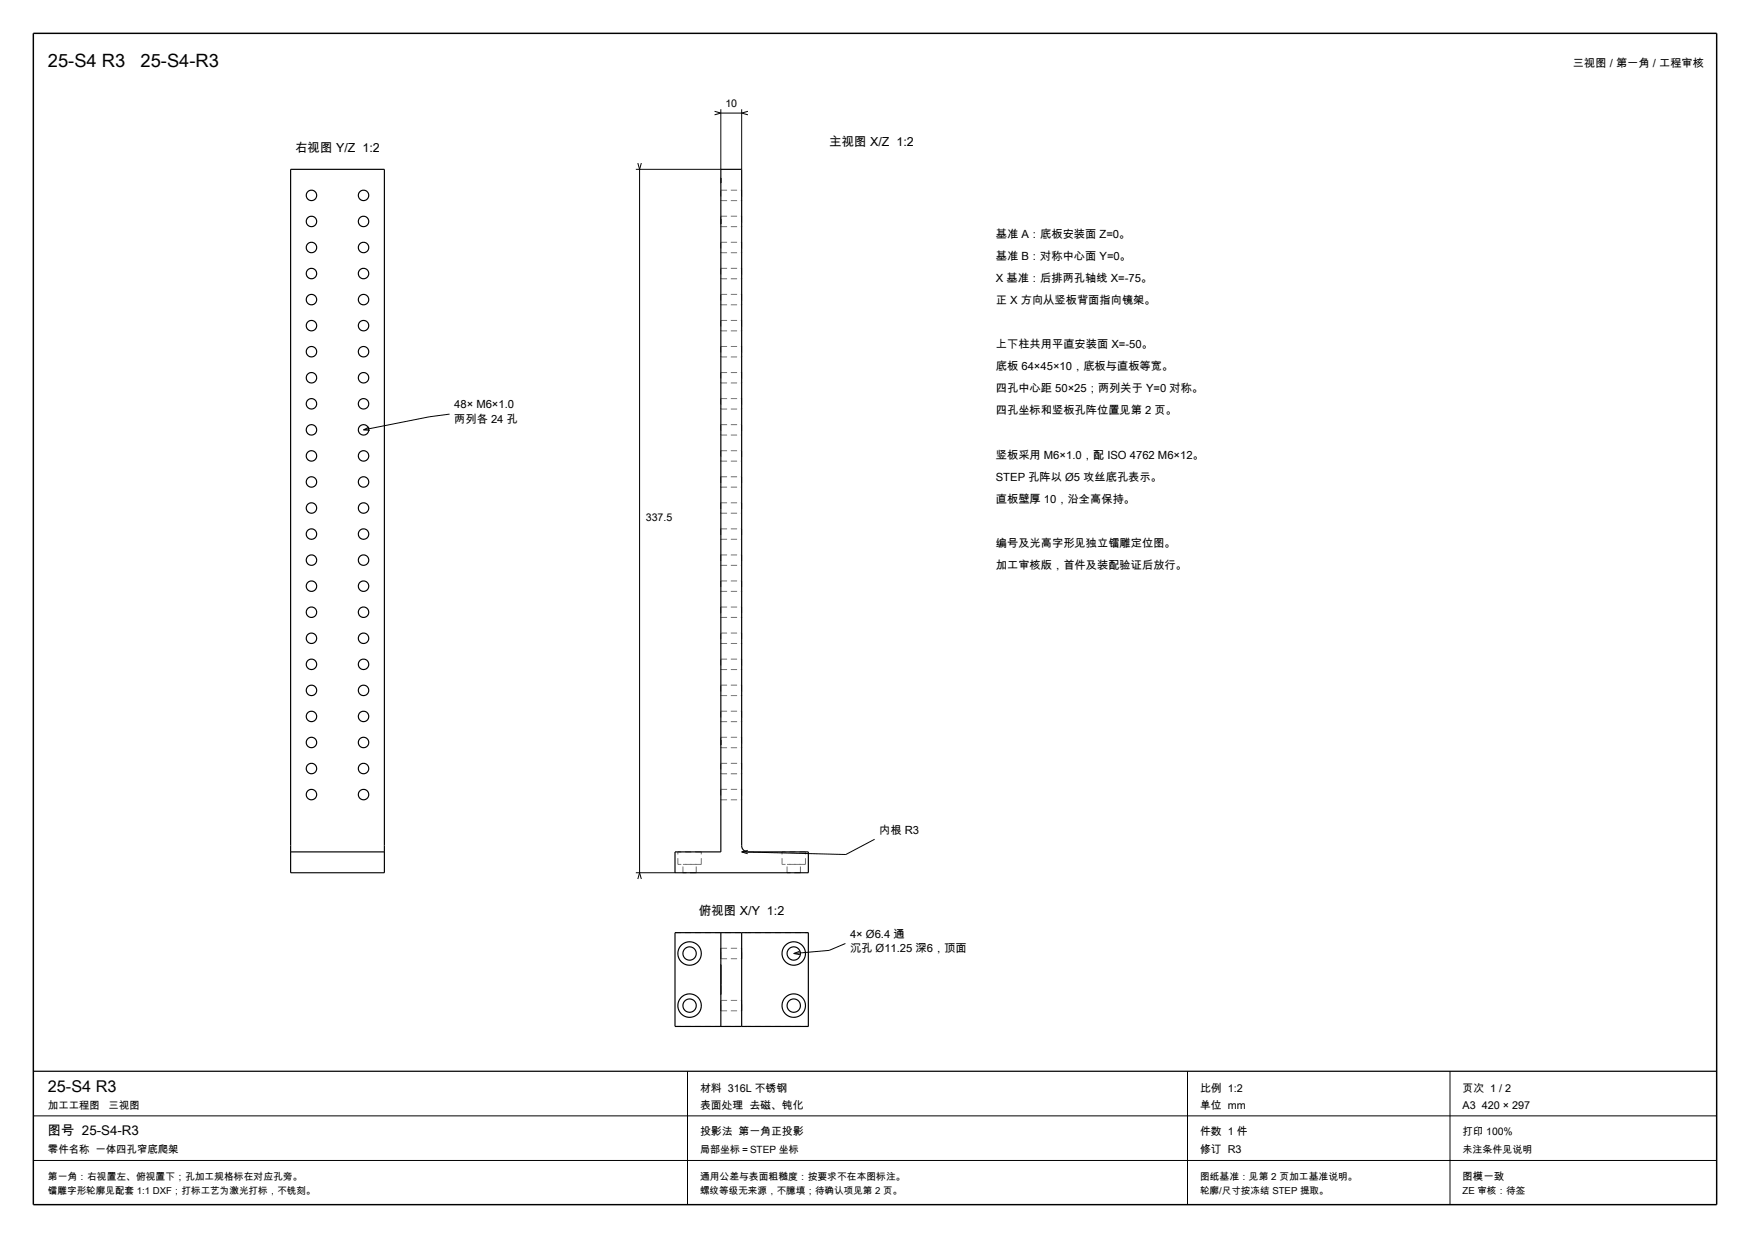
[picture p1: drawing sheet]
<svg xmlns="http://www.w3.org/2000/svg" width="420mm" height="297mm" viewBox="0 0 420 297" stroke-linecap="round" stroke-linejoin="round" font-family="sans-serif">
<path d="M8 8h404v281h-404z" fill="none" stroke="#000" stroke-width=".35"/>
<path d="M8 257h404" fill="none" stroke="#000" stroke-width=".3"/>
<g fill="none" stroke="#000" stroke-width=".28">
<path d="M173 40.6h5v162.5l.5 .9 .8 .4h14.7v5h-32v-5h11zM69.7 204.4v-163.8h22.6v163.8M69.7 204.4v5h22.6v-5M69.7 204.4h22.6M173 223.7v22.5M178 223.7h16v22.5h-16M178 223.7h-16v22.5h16M178 223.7v22.5"/>
<circle cx="74.7" cy="53.1" r="1.25"/>
<circle cx="74.7" cy="46.9" r="1.25"/>
<circle cx="74.7" cy="59.4" r="1.25"/>
<circle cx="87.3" cy="53.1" r="1.25"/>
<circle cx="87.3" cy="46.9" r="1.25"/>
<circle cx="87.3" cy="59.4" r="1.25"/>
<circle cx="74.7" cy="71.9" r="1.25"/>
<circle cx="74.7" cy="65.6" r="1.25"/>
<circle cx="74.7" cy="78.1" r="1.25"/>
<circle cx="87.2" cy="71.9" r="1.25"/>
<circle cx="87.3" cy="65.6" r="1.25"/>
<circle cx="87.3" cy="78.1" r="1.25"/>
<circle cx="74.7" cy="84.4" r="1.25"/>
<circle cx="74.7" cy="96.9" r="1.25"/>
<circle cx="74.7" cy="90.6" r="1.25"/>
<circle cx="87.3" cy="84.4" r="1.25"/>
<circle cx="87.3" cy="90.6" r="1.25"/>
<circle cx="87.3" cy="96.9" r="1.25"/>
<circle cx="74.7" cy="103.1" r="1.25"/>
<circle cx="74.7" cy="115.6" r="1.25"/>
<circle cx="74.7" cy="109.4" r="1.25"/>
<circle cx="87.3" cy="103.1" r="1.25"/>
<circle cx="87.3" cy="115.6" r="1.25"/>
<circle cx="87.3" cy="109.4" r="1.25"/>
<circle cx="74.7" cy="128.1" r="1.25"/>
<circle cx="74.7" cy="121.9" r="1.25"/>
<circle cx="74.7" cy="134.4" r="1.25"/>
<circle cx="87.3" cy="128.1" r="1.25"/>
<circle cx="87.3" cy="121.9" r="1.25"/>
<circle cx="87.3" cy="134.4" r="1.25"/>
<circle cx="74.7" cy="146.9" r="1.25"/>
<circle cx="74.7" cy="159.4" r="1.25"/>
<circle cx="74.7" cy="140.6" r="1.25"/>
<circle cx="74.7" cy="153.1" r="1.25"/>
<circle cx="87.3" cy="146.9" r="1.25"/>
<circle cx="87.3" cy="159.4" r="1.25"/>
<circle cx="87.3" cy="140.6" r="1.25"/>
<circle cx="87.3" cy="153.1" r="1.25"/>
<circle cx="74.7" cy="171.9" r="1.25"/>
<circle cx="74.7" cy="165.6" r="1.25"/>
<circle cx="74.8" cy="178.1" r="1.25"/>
<circle cx="87.3" cy="171.9" r="1.25"/>
<circle cx="87.3" cy="165.6" r="1.25"/>
<circle cx="87.3" cy="178.1" r="1.25"/>
<circle cx="74.7" cy="190.6" r="1.25"/>
<circle cx="74.7" cy="184.4" r="1.25"/>
<circle cx="87.3" cy="190.6" r="1.25"/>
<circle cx="87.3" cy="184.4" r="1.25"/>
<circle cx="165.5" cy="228.8" r="2.81"/>
<circle cx="165.5" cy="228.7" r="1.6"/>
<circle cx="190.5" cy="228.8" r="2.81"/>
<circle cx="190.5" cy="228.7" r="1.6"/>
<circle cx="165.5" cy="241.3" r="2.81"/>
<circle cx="165.5" cy="241.3" r="1.6"/>
<circle cx="190.5" cy="241.3" r="1.6"/>
<circle cx="190.5" cy="241.3" r="2.81"/>
</g>
<g fill="none" stroke="#737373" stroke-width=".24" stroke-dasharray="1.5 .9" stroke-linecap="butt">
<path d="M173 58.1v2.5M173 51.9v2.5M173 45.6v2.5M173 53.2v-.1M173 53.3v-.1M173 53.4v-.1M173 53.5v-.1M173 53.6v-.1M173 53.7v-.1M173 53.6v.1M173 53.5v.1M173 53.4v.1"/>
<path d="M173 53.3v.1M173 53.2v.1M173 53.1v.1M173 53v.1M173 52.9v.1M173 52.8v.1M173 52.7v.1M173 52.6v.1M173 52.7v-.1M173 52.8v-.1M173 52.9v-.1M173 53v-.1"/>
<path d="M173 53.1v-.1M173 53.2v-.6M173 43.7v.2M173 43.6v.1M173 43.5v.1M173 43.4v.1M173 43.3v.1M173 43.2v.1M173 43.1v.1M173 43v.1M173 42.9v.1M173 42.8v.1"/>
<path d="M173 42.9v-.1M173 43v-.1M173 43.1v-.1M173 43.2v-.1M173 43.3v-.1M173 43.4v-.1M173 43.5v-.1M173 43.6v-.1M173 43.7v-.1M173 43.8v-.1M173 43.9v-.1M173 43.8v.1"/>
<path d="M173 43.7v.1M173 42.9v.3M173 43.4v-.6M173 53.7v-1M173 53.2v-.2M173 43.9v-.3M173 42.8v.7M173 52.6v1.1M173 53.7v-.9M173 43.9v-1.1M173 43.4v.5M173 43.6v.3"/>
<path d="M173 53.5v.2M173 53.7v-.2M173 43.4v-.2M173 52.7v.3M173 58.1h5M173 51.9h5M173 45.6h5M173 43v.5M173 42.9v.4M173 54.4h5M173 48.1h5M173 52.6v.6"/>
<path d="M173 43.5v-.7M173 43.5v-.5M178 58.1v2.5M178 51.9v2.5M178 45.6v2.5M173 76.9v2.5M173 70.6v2.5M173 64.4v2.5M173 76.9h5M173 70.6h5M173 64.4h5M173 79.4h5"/>
<path d="M173 73.1h5M173 66.9h5M173 60.6h5M178 76.9v2.5M178 70.6v2.5M178 64.4v2.5M173 95.6v2.5M173 89.4v2.5M173 83.1v2.5M173 95.6h5M173 89.4h5M173 83.1h5"/>
<path d="M173 98.1h5M173 91.9h5M173 85.6h5M178 95.6v2.5M178 89.4v2.5M178 83.1v2.5M173 114.4v2.5M173 108.1v2.5M173 101.9v2.5M173 114.4h5M173 108.1h5M173 101.9h5"/>
<path d="M173 116.9h5M173 110.6h5M173 104.4h5M178 114.4v2.5M178 108.1v2.5M178 101.9v2.5M173 139.4v2.5M173 133.1v2.5M173 126.9v2.5M173 120.6v2.5M173 139.4h5M173 133.1h5"/>
<path d="M173 126.9h5M173 120.6h5M173 135.6h5M173 129.4h5M173 123.1h5M178 139.4v2.5M178 133.1v2.5M178 126.9v2.5M178 120.6v2.5M173 158.1v2.5M173 151.9v2.5M173 145.6v2.5"/>
<path d="M173 158.1h5M173 151.9h5M173 145.6h5M173 154.4h5M173 148.1h5M173 141.9h5M178 158.1v2.5M178 151.9v2.5M178 145.6v2.5M173 176.9v2.5M173 170.6v2.5M173 164.4v2.5"/>
<path d="M173 178.7v-1.1M173 177.8v.9M173 178.4v-.8M173 177.8v.1M173 177.7v.1M173 177.6v.1M173 177.7v-.1M173 177.8v-.1M173 177.9v-.1M173 178v-.1M173 178.1v-.1M173 178.2v-.1"/>
<path d="M173 178.3v-.1M173 178.4v-.1M173 178.5v-.1M173 178.6v-.1M173 178.7v-.1M173 178.6v.1M173 178.5v.1M173 178.4v.1M173 178.3v.1M173 178.2v.1M173 178.1v.1M173 178v.1"/>
<path d="M173 177.9v.1M173 178.5v.2M173 178.7v-.2M173 177.7v.3M173 178.1v-.5M173 176.9h5M173 170.6h5M173 164.4h5M173 179.4h5M173 173.1h5M173 166.9h5M173 160.6h5"/>
<path d="M173 177.6v.8M178 176.9v2.5M178 170.6v2.5M178 164.4v2.5M173 189.4v2.5M173 183.1v2.5M173 189.4h5M173 183.1h5M173 191.9h5M173 185.6h5M178 189.4v2.5M178 183.1v2.5"/>
<path d="M162.7 207.4v-3M163.9 209.4v-2M167.1 209.4h-3.2M167.1 207.4h-3.2M167.1 209.4v-2M168.3 204.4h-5.6M168.3 207.4v-3M168.3 207.4h-5.6M187.7 207.4v-3M188.9 209.4v-2M192.1 209.4h-3.2M192.1 207.4h-3.2"/>
<path d="M192.1 209.4v-2M193.3 204.4h-5.6M193.3 207.4v-3M193.3 207.4h-5.6M162 223.7h32M173 228.7v1.3M173 230v-2.5M173 227.5v1.2M173 232.8v-.1M173 233.2v-.1M173 233.8v-.6M173 233.9v-.1"/>
<path d="M173 233.8v.1M173 233.2v.6M173 233.1v.1M173 235.2v-.1M173 235.1v.1M173 235v.1M173 234.9v.1M173 234.8v.1M173 234.7v.1M173 234.6v.1M173 234.5v.1M173 234.6v-.1"/>
<path d="M173 234.7v-.1M173 234.8v-.1M173 234.9v-.1M173 235v-.1M173 235.1v-.1M173 231.6v-.1M173 231.7v-.1M173 231.8v-.1M173 231.9v-.1M173 232v-.1M173 232.1v-.1M173 232.2v-.1"/>
<path d="M173 232.3v-.1M173 232.4v-.1M173 232.5v-.1M173 232.4v.1M173 232.3v.1M173 232.2v.1M173 232.1v.1M173 232v.1M173 231.9v.1M173 231.8v.1M173 231.7v.1M173 231.6v.1"/>
<path d="M173 231.5v.1M173 233.3v.2M173 233.2v.1M173 233v.1M173 232.9v.1M173 232.8v.1M173 232.6v.2M173 232.7v-.1M173 232.9v-.1M173 233v-.1M173 233.1v-.1M173 233.3v-.1"/>
<path d="M173 233.4v-.1M173 233.5v-.1M173 232.1v.5M173 232.6v-.1M173 232.5v.1M173 232.1v-.2M173 232.6v-.7M173 233.4v.1M173 233.3v.1M173 233.4v-.4M173 232.9v.5M173 234.1v-.1"/>
<path d="M173 234.5v-.4M173 233.6v.9M173 234v-.4M173 234.1v.1M173 234.2v-.1M173 234.3v-.1M173 234.4v-.1M173 234.5v-.1M173 234.4v.1M173 234.3v.1M173 234.2v.1M173 235.5v.6"/>
<path d="M173 235.6v-.1M173 235.7v-.1M173 235.8v-.1M173 235.9v-.1M173 236v-.1M173 236.1v-.1M173 236v.1M173 235.9v.1M173 235.8v.1M173 235.7v.1M173 235.6v.1M173 235.5v.1"/>
<path d="M173 235.4v.1M173 235.5v-.1M173 235.3v.1M173 236.1v-.8M173 236.4v-.1M173 236.6v.2M173 236.7v-.1M173 236.8v-.1M173 236.9v-.1M173 237v-.1M173 237.1v-.1M173 237.2v-.1"/>
<path d="M173 237.3v-.1M173 237.2v.1M173 237.1v.1M173 237v.1M173 236.9v.1M173 236.8v.1M173 237.3v-.5M173 236.7v.6M173 236.6v.1M173 236.8v-.2M173 235.3v-.1M173 235.4v-.1"/>
<path d="M173 235.2v.1M173 235.8v-.2M173 235v.5M173 235.5v-.5M173 236.3v-.2M173 236.2v.1M173 236.1v.1M173 236.5v-.1M173 236.7v-.2M173 237.3v-.2M173 237.1v.2M173 236.4v.4"/>
<path d="M173 236.8v.5M173 236.7v.1M173 237.3v-.7M173 237.7v-.2M173 237.4v.1M173 237.5v-.1M173 237.6v-.1M173 237.7v-.1M173 237.8v-.1M173 237.9v-.1M173 238v-.1M173 238.1v-.1"/>
<path d="M173 238v.1M173 237.9v.1M173 237.8v.1M173 237.7v.1M173 237.6v.1M173 237.5v.1M173 237.8v.2M173 238.2v-.1M173 238.3v-.1M173 238.4v-.1M173 238.5v-.1M173 238.4v.1"/>
<path d="M173 238.3v.1M173 238.2v.1M173 238.1v.1M173 238.5v-.4M173 238v.5M173 235.2v.3M173 236.8v-.3M173 236.5v.3M173 230h5M173 227.5h5M173 237.5v.2M178 228.7v1.3"/>
<path d="M178 230v-2.5M178 227.5v1.2M162 246.2h32M173 241.3v1.2M173 242.5v-2.5M173 240v1.3M173 242.5h5M173 240h5M178 241.3v1.2M178 242.5v-2.5M178 240v1.3"/>
</g>
<g fill="none" stroke="#000" stroke-width=".24">
<path d="M153.1 39.1l.4 1.5M153.9 39.1l-.4 1.5M171.5 26.7l1.5 .4M173 26.2v14.4h-20.4M173 27.1h5M173 27.1l-1.5 .4M178 26.2v14.4M178 27.1l1.5 .4M179.5 26.7l-1.5 .4M153.5 40.6v168.8M107.9 99.4l-4.9 .6-15.8 3.1M87.2 103.1l1.6 .1"/>
<path d="M88.6 102.4l-1.4 .7M152.6 209.4h9.4M153.5 209.4l-.4 1.5M153.5 209.4l.4 1.5M178 204.4l1.4 .4M179.5 204l-1.5 .4M209.9 201.3l-6.9 3.7-25-.6M190.5 228.7l1.5 .3M191.9 228.2l-1.4 .5M202.9 226.4l-3.9 1.6-8.5 .7M165 257v32M285 257v32"/>
<path d="M348 257v32M8 278.4h404M8 267.7h404"/>
</g>
<g font-size="4.4">
<text x="11.5" y="16">25-S4 R3</text>
<text x="33.7" y="16">25-S4-R3</text>
</g>
<text font-size="3.9" x="11.5" y="262">25-S4 R3</text>
<text font-size="3.2" x="11.5" y="272.4">图号 25-S4-R3</text>
<g font-size="3">
<text x="199" y="35">主视图 X/Z 1:2</text>
<text x="70.8" y="36.4">右视图 Y/Z 1:2</text>
<text x="167.7" y="219.6">俯视图 X/Y 1:2</text>
</g>
<g font-size="2.7">
<text x="377.5" y="16">三视图 / 第一角 / 工程审核</text>
<text x="239" y="57">基准 A：底板安装面 Z=0。</text>
<text x="239" y="62.3">基准 B：对称中心面 Y=0。</text>
<text x="239" y="67.6">X 基准：后排两孔轴线 X=-75。</text>
<text x="239" y="72.9">正 X 方向从竖板背面指向镜架。</text>
<text x="239" y="83.5">上下柱共用平直安装面 X=-50。</text>
<text x="239" y="88.8">底板 64×45×10，底板与直板等宽。</text>
<text x="239" y="94.1">四孔中心距 50×25；两列关于 Y=0 对称。</text>
<text x="109" y="98">48× M6×1.0</text>
<text x="109" y="101.4">两列各 24 孔</text>
<text x="239" y="99.4">四孔坐标和竖板孔阵位置见第 2 页。</text>
<text x="239" y="110">竖板采用 M6×1.0，配 ISO 4762 M6×12。</text>
<text x="239" y="115.3">STEP 孔阵以 Ø5 攻丝底孔表示。</text>
<text x="239" y="120.6">直板壁厚 10，沿全高保持。</text>
<text x="239" y="131.2">编号及光高字形见独立镭雕定位图。</text>
<text x="239" y="136.5">加工审核版，首件及装配验证后放行。</text>
<text x="211" y="200">内根 R3</text>
<text x="204" y="225">4× Ø6.4 通</text>
<text x="204" y="228.4">沉孔 Ø11.25 深6，顶面</text>
</g>
<g font-size="2.6">
<text x="168" y="262">材料 316L 不锈钢</text>
<text x="288" y="262">比例 1:2</text>
<text x="351" y="262">页次 1 / 2</text>
<text x="168" y="266">表面处理 去磁、钝化</text>
<text x="288" y="266">单位 mm</text>
<text x="351" y="266">A3 420 × 297</text>
<text x="168" y="272.4">投影法 第一角正投影</text>
<text x="288" y="272.4">件数 1 件</text>
<text x="288" y="276.6">修订 R3</text>
</g>
<g font-size="2.5">
<text x="174.1" y="25.8">10</text>
<text x="155" y="125">337.5</text>
<text x="11.5" y="266">加工工程图</text>
<text x="26.1" y="266">三视图</text>
<text x="351" y="272.4">打印 100%</text>
<text x="11.5" y="276.6">零件名称 一体四孔窄底爬架</text>
<text x="351" y="283">图模一致</text>
</g>
<g font-size="2.4">
<text x="168" y="276.6">局部坐标＝STEP 坐标</text>
<text x="351" y="276.6">未注条件见说明</text>
</g>
<g font-size="2.3">
<text x="11.5" y="283">第一角：右视置左、俯视置下；孔加工规格标在对应孔旁。</text>
<text x="11.5" y="286.4">镭雕字形轮廓见配套 1:1 DXF；打标工艺为激光打标，不铣刻。</text>
<text x="168" y="283">通用公差与表面粗糙度：按要求不在本图标注。</text>
<text x="168" y="286.4">螺纹等级无来源，不臆填；待确认项见第 2 页。</text>
<text x="288" y="283">图纸基准：见第 2 页加工基准说明。</text>
<text x="288" y="286.4">轮廓/尺寸按冻结 STEP 提取。</text>
<text x="351" y="286.4">ZE 审核：待签</text>
</g>
</svg>
